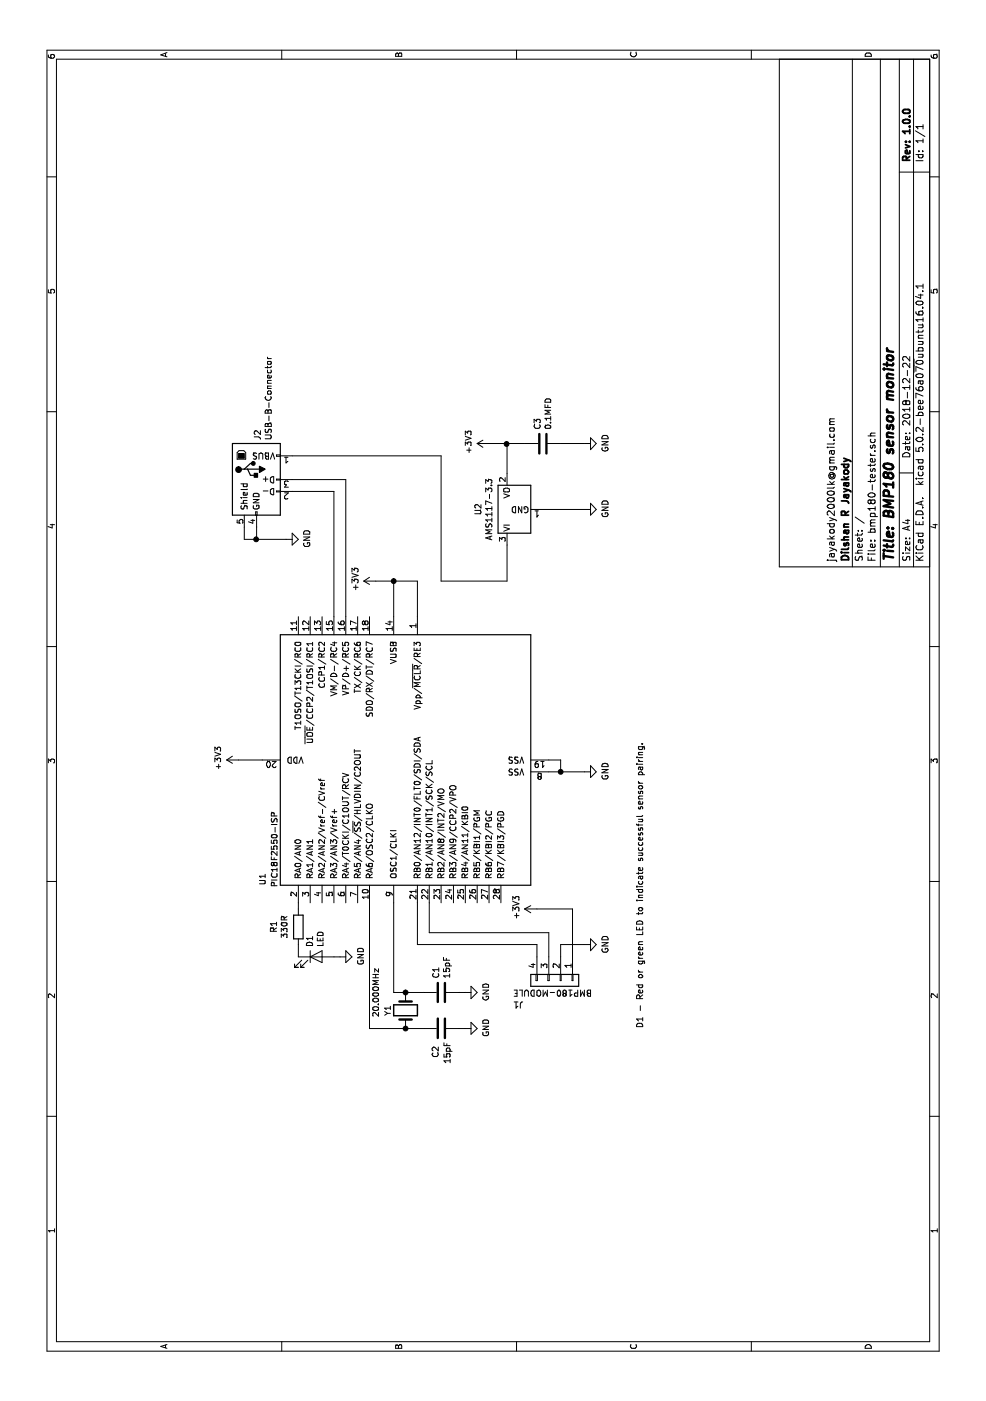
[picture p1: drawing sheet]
EESchema Schematic File Version 4
EELAYER 26 0
EELAYER END
$Descr A4 11693 8268
encoding utf-8
Sheet 1 1
Title "BMP180 sensor monitor"
Date "2018-12-22"
Rev "1.0.0"
Comp "Dilshan R Jayakody"
Comment1 "jayakody2000lk@gmail.com"
Comment2 ""
Comment3 ""
Comment4 ""
$EndDescr
$Comp
L MCU_Microchip_PIC18:PIC18F2550-ISP U1
U 1 1
P 5350 3400
F 0 "U1" H 4350 4600 50  0000 C CNN
F 1 "PIC18F2550-ISP" H 4600 4500 50  0000 C CNN
F 2 "Package_DIP:DIP-28_W7.62mm" H 5350 3400 50  0001 C CIN
F 3 "http://ww1.microchip.com/downloads/en/devicedoc/39632c.pdf" H 5350 2950 50  0001 C CNN
	1    5350 3400
	1    0    0    -1  
$EndComp
$Comp
L power:+3V3 #PWR?
U 1 1
P 5350 2000
F 0 "#PWR?" H 5350 1850 50  0001 C CNN
F 1 "+3V3" H 5365 2173 50  0000 C CNN
F 2 "" H 5350 2000 50  0001 C CNN
F 3 "" H 5350 2000 50  0001 C CNN
	1    5350 2000
	1    0    0    -1  
$EndComp
Wire Wire Line
	5350 2200 5350 2000
$Comp
L power:GND #PWR?
U 1 1
P 5250 4900
F 0 "#PWR?" H 5250 4650 50  0001 C CNN
F 1 "GND" H 5255 4727 50  0000 C CNN
F 2 "" H 5250 4900 50  0001 C CNN
F 3 "" H 5250 4900 50  0001 C CNN
	1    5250 4900
	1    0    0    -1  
$EndComp
Wire Wire Line
	5350 4600 5350 4700
Wire Wire Line
	5350 4700 5250 4700
Connection ~ 5250 4700
Wire Wire Line
	5250 4700 5250 4600
$Comp
L power:+3V3 #PWR?
U 1 1
P 6850 3150
F 0 "#PWR?" H 6850 3000 50  0001 C CNN
F 1 "+3V3" H 6865 3323 50  0000 C CNN
F 2 "" H 6850 3150 50  0001 C CNN
F 3 "" H 6850 3150 50  0001 C CNN
	1    6850 3150
	1    0    0    -1  
$EndComp
Wire Wire Line
	6550 3500 6850 3500
Wire Wire Line
	6850 3500 6850 3300
Wire Wire Line
	6550 3300 6850 3300
Connection ~ 6850 3300
Wire Wire Line
	6850 3300 6850 3150
$Comp
L Device:R R1
U 1 1
P 3950 2500
F 0 "R1" V 3743 2500 50  0000 C CNN
F 1 "330R" V 3834 2500 50  0000 C CNN
F 2 "" V 3880 2500 50  0001 C CNN
F 3 "~" H 3950 2500 50  0001 C CNN
	1    3950 2500
	0    1    1    0   
$EndComp
$Comp
L Device:LED D1
U 1 1
P 3700 2650
F 0 "D1" V 3645 2728 50  0000 L CNN
F 1 "LED" V 3736 2728 50  0000 L CNN
F 2 "" H 3700 2650 50  0001 C CNN
F 3 "~" H 3700 2650 50  0001 C CNN
	1    3700 2650
	0    1    1    0   
$EndComp
$Comp
L power:GND #PWR?
U 1 1
P 3700 2850
F 0 "#PWR?" H 3700 2600 50  0001 C CNN
F 1 "GND" H 3705 2677 50  0000 C CNN
F 2 "" H 3700 2850 50  0001 C CNN
F 3 "" H 3700 2850 50  0001 C CNN
	1    3700 2850
	1    0    0    -1  
$EndComp
Wire Wire Line
	3700 2800 3700 2850
Wire Wire Line
	3700 2500 3800 2500
$Comp
L Device:Crystal Y1
U 1 1
P 3250 3400
F 0 "Y1" H 3250 3550 50  0000 C CNN
F 1 "20.000MHz" H 3400 3650 50  0000 C CNN
F 2 "" H 3250 3400 50  0001 C CNN
F 3 "~" H 3250 3400 50  0001 C CNN
	1    3250 3400
	1    0    0    -1  
$EndComp
$Comp
L Device:C C2
U 1 1
P 3100 3700
F 0 "C2" H 2850 3750 50  0000 L CNN
F 1 "15pF" H 2800 3650 50  0000 L CNN
F 2 "" H 3138 3550 50  0001 C CNN
F 3 "~" H 3100 3700 50  0001 C CNN
	1    3100 3700
	1    0    0    -1  
$EndComp
$Comp
L Device:C C1
U 1 1
P 3400 3700
F 0 "C1" H 3515 3746 50  0000 L CNN
F 1 "15pF" H 3515 3655 50  0000 L CNN
F 2 "" H 3438 3550 50  0001 C CNN
F 3 "~" H 3400 3700 50  0001 C CNN
	1    3400 3700
	1    0    0    -1  
$EndComp
Wire Wire Line
	4150 3100 3100 3100
Wire Wire Line
	3100 3100 3100 3400
Wire Wire Line
	4150 3300 3400 3300
Wire Wire Line
	3400 3300 3400 3400
Wire Wire Line
	3100 3550 3100 3400
Connection ~ 3100 3400
Wire Wire Line
	3400 3550 3400 3400
Connection ~ 3400 3400
$Comp
L power:GND #PWR?
U 1 1
P 3100 3900
F 0 "#PWR?" H 3100 3650 50  0001 C CNN
F 1 "GND" H 3105 3727 50  0000 C CNN
F 2 "" H 3100 3900 50  0001 C CNN
F 3 "" H 3100 3900 50  0001 C CNN
	1    3100 3900
	1    0    0    -1  
$EndComp
$Comp
L power:GND #PWR?
U 1 1
P 3400 3900
F 0 "#PWR?" H 3400 3650 50  0001 C CNN
F 1 "GND" H 3405 3727 50  0000 C CNN
F 2 "" H 3400 3900 50  0001 C CNN
F 3 "" H 3400 3900 50  0001 C CNN
	1    3400 3900
	1    0    0    -1  
$EndComp
Wire Wire Line
	3400 3850 3400 3900
Wire Wire Line
	3100 3850 3100 3900
Wire Wire Line
	4150 2500 4100 2500
$Comp
L Connector_Generic:Conn_01x04 J1
U 1 1
P 3500 4700
F 0 "J1" V 3700 4300 50  0000 L CNN
F 1 "BMP180-MODULE" V 3600 4300 50  0000 L CNN
F 2 "" H 3500 4700 50  0001 C CNN
F 3 "~" H 3500 4700 50  0001 C CNN
	1    3500 4700
	-1   0    0    1   
$EndComp
$Comp
L power:+3V3 #PWR?
U 1 1
P 4100 4500
F 0 "#PWR?" H 4100 4350 50  0001 C CNN
F 1 "+3V3" H 4115 4673 50  0000 C CNN
F 2 "" H 4100 4500 50  0001 C CNN
F 3 "" H 4100 4500 50  0001 C CNN
	1    4100 4500
	1    0    0    -1  
$EndComp
$Comp
L power:GND #PWR?
U 1 1
P 3800 4900
F 0 "#PWR?" H 3800 4650 50  0001 C CNN
F 1 "GND" H 3805 4727 50  0000 C CNN
F 2 "" H 3800 4900 50  0001 C CNN
F 3 "" H 3800 4900 50  0001 C CNN
	1    3800 4900
	1    0    0    -1  
$EndComp
Wire Wire Line
	5250 4700 5250 4900
Wire Wire Line
	3700 4800 4100 4800
Wire Wire Line
	4100 4800 4100 4500
Wire Wire Line
	3700 4600 3900 4600
Wire Wire Line
	3900 4600 3900 3600
Wire Wire Line
	3900 3600 4150 3600
Wire Wire Line
	3700 4500 3800 4500
Wire Wire Line
	3800 4500 3800 3500
Wire Wire Line
	3800 3500 4150 3500
$Comp
L Connector:USB_B J2
U 1 1
P 7700 2150
F 0 "J2" V 7709 2479 50  0000 L CNN
F 1 "USB-B-Connector" V 7800 2479 50  0000 L CNN
F 2 "" H 7850 2100 50  0001 C CNN
F 3 " ~" H 7850 2100 50  0001 C CNN
	1    7700 2150
	0    1    1    0   
$EndComp
Wire Wire Line
	6550 2800 7600 2800
Wire Wire Line
	7600 2800 7600 2450
Wire Wire Line
	6550 2900 7700 2900
Wire Wire Line
	7700 2900 7700 2450
$Comp
L power:GND #PWR?
U 1 1
P 7200 2400
F 0 "#PWR?" H 7200 2150 50  0001 C CNN
F 1 "GND" H 7205 2227 50  0000 C CNN
F 2 "" H 7200 2400 50  0001 C CNN
F 3 "" H 7200 2400 50  0001 C CNN
	1    7200 2400
	1    0    0    -1  
$EndComp
Wire Wire Line
	7300 2050 7200 2050
Wire Wire Line
	7200 2050 7200 2150
Wire Wire Line
	7300 2150 7200 2150
Connection ~ 7200 2150
Wire Wire Line
	7200 2150 7200 2400
$Comp
L Regulator_Linear:AMS1117-3.3 U2
U 1 1
P 7450 4250
F 0 "U2" H 7450 4492 50  0000 C CNN
F 1 "AMS1117-3.3" H 7450 4401 50  0000 C CNN
F 2 "Package_TO_SOT_SMD:SOT-223-3_TabPin2" H 7450 4450 50  0001 C CNN
F 3 "http://www.advanced-monolithic.com/pdf/ds1117.pdf" H 7550 4000 50  0001 C CNN
	1    7450 4250
	1    0    0    -1  
$EndComp
Wire Wire Line
	7900 2450 7900 3700
Wire Wire Line
	7900 3700 6850 3700
Wire Wire Line
	6850 3700 6850 4250
Wire Wire Line
	6850 4250 7150 4250
$Comp
L power:GND #PWR?
U 1 1
P 7450 4900
F 0 "#PWR?" H 7450 4650 50  0001 C CNN
F 1 "GND" H 7455 4727 50  0000 C CNN
F 2 "" H 7450 4900 50  0001 C CNN
F 3 "" H 7450 4900 50  0001 C CNN
	1    7450 4900
	1    0    0    -1  
$EndComp
Wire Wire Line
	7450 4550 7450 4900
$Comp
L power:+3V3 #PWR?
U 1 1
P 8000 4100
F 0 "#PWR?" H 8000 3950 50  0001 C CNN
F 1 "+3V3" H 8015 4273 50  0000 C CNN
F 2 "" H 8000 4100 50  0001 C CNN
F 3 "" H 8000 4100 50  0001 C CNN
	1    8000 4100
	1    0    0    -1  
$EndComp
Wire Wire Line
	7750 4250 8000 4250
Wire Wire Line
	8000 4250 8000 4100
$Comp
L Device:C C3
U 1 1
P 8000 4550
F 0 "C3" H 8115 4596 50  0000 L CNN
F 1 "0.1MFD" H 8115 4505 50  0000 L CNN
F 2 "" H 8038 4400 50  0001 C CNN
F 3 "~" H 8000 4550 50  0001 C CNN
	1    8000 4550
	1    0    0    -1  
$EndComp
$Comp
L power:GND #PWR?
U 1 1
P 8000 4900
F 0 "#PWR?" H 8000 4650 50  0001 C CNN
F 1 "GND" H 8005 4727 50  0000 C CNN
F 2 "" H 8000 4900 50  0001 C CNN
F 3 "" H 8000 4900 50  0001 C CNN
	1    8000 4900
	1    0    0    -1  
$EndComp
Wire Wire Line
	8000 4400 8000 4250
Connection ~ 8000 4250
Wire Wire Line
	8000 4700 8000 4900
Text Notes 3100 5400 0    50   ~ 0
D1 - Red or green LED to indicate successful sensor pairing.
Wire Wire Line
	3700 4700 3800 4700
Wire Wire Line
	3800 4700 3800 4900
$EndSCHEMATC
